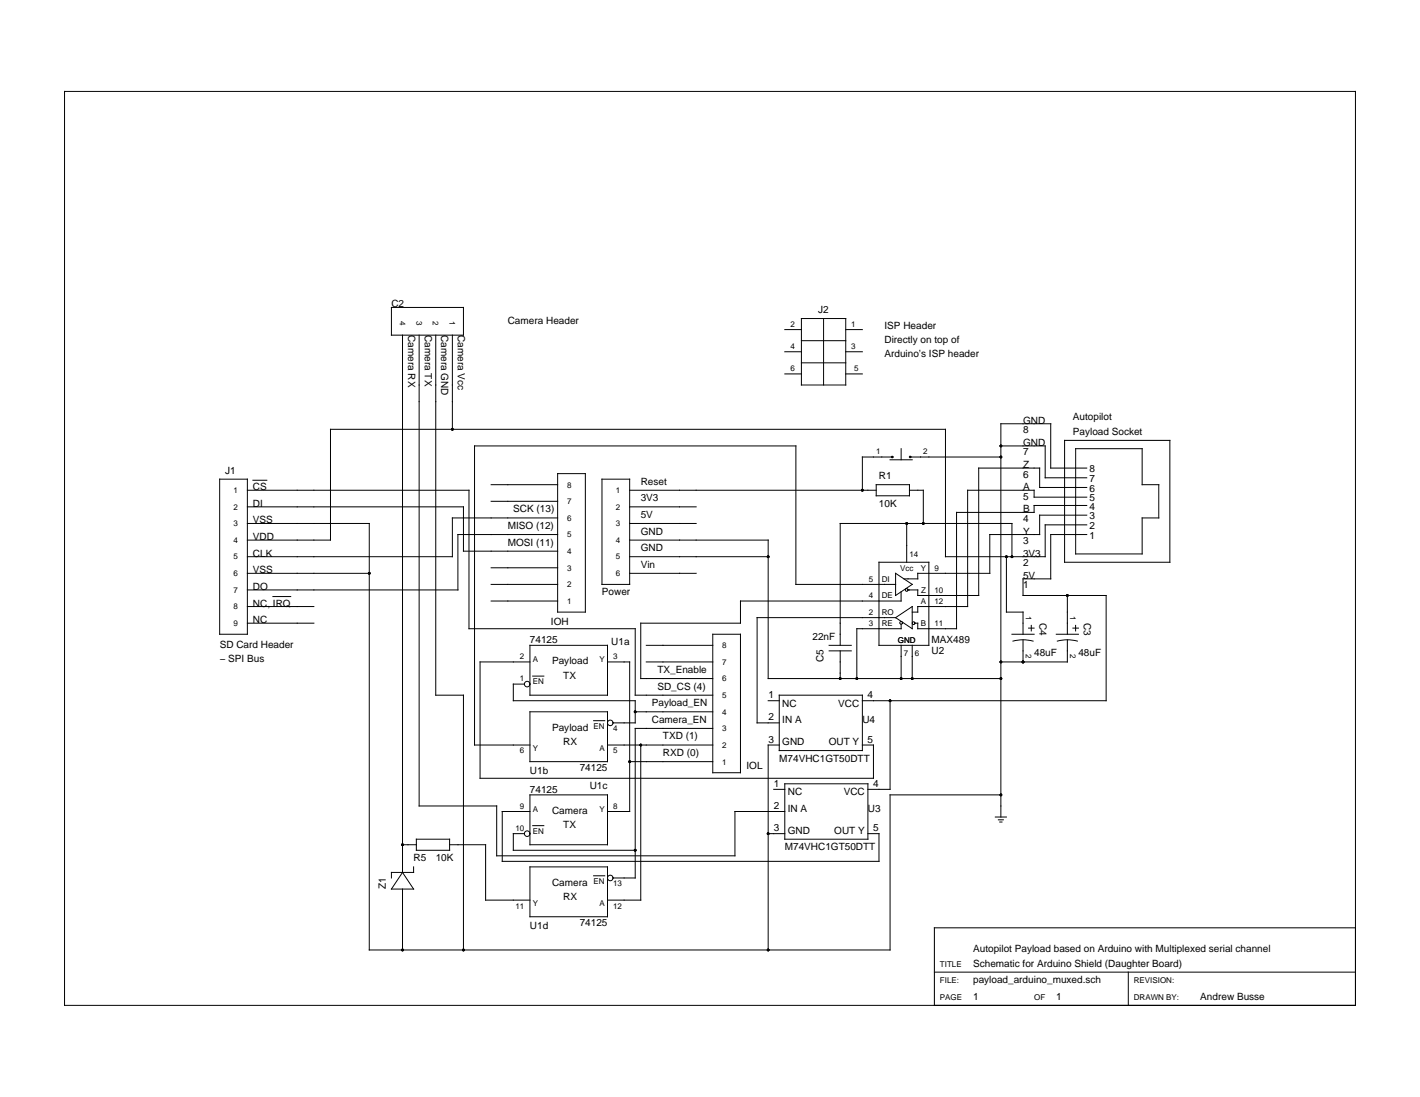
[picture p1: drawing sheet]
<svg xmlns="http://www.w3.org/2000/svg" width="279mm" height="216mm" viewBox="0 0 279 216" stroke-linecap="round" stroke-linejoin="round" font-family="sans-serif">
<g fill="none" stroke="#000" stroke-width=".2">
<path d="M12.7 18h254v179.9h-254zM77 60.5h14.2v5.5h-14.2zM79.2 66v105.7M82.5 66v92.6h15.2v9.8h46.9v-8.7h9.8M85.7 66v70.8h5.5v50.2M89 66v18.5M154.4 64.9h3.3M154.4 69.2h3.3M154.4 73.6h3.3M157.7 71.4h8.7M157.7 67.1h8.7M157.7 62.7h8.7v13.1h-8.7z"/>
<path d="M162 62.7v13.1M166.4 64.9h3.3M166.4 69.2h3.3M166.4 73.6h3.3M43.2 94.3h5.5v30.5h-5.5zM48.7 96.5h43.6v27.2h32.7v13.1h15.2M48.7 99.8h42.5v8.7h18.5M49.8 94.5h2.7M96.6 95.4h13.1M96.6 98.7h13.1M109.7 93.2h5.5v27.3h-5.5zM118.4 94.3h5.5v20.7h-5.5z"/>
<path d="M123.9 96.5h48.5M123.9 99.8h13.1M172.4 95.4h6.5v2.2h-6.5zM175.1 90.5h4.4M175.4 89.9h-5.7v6.6M177.3 88.3v2.2M178.9 96.5h2.8v6.5M179.2 89.9h17.7M196.9 87.8h8.8v6.2h8.1M209.5 86.7h20.7v24h-20.7zM211.6 88.3h13.1v7.1h3.3v6.5h-3.3v7.1h-13.1zM213.8 97.8h-10.3v-1.3h-13.1v22.9h-9.8v1.1h-1.1"/>
<path d="M213.8 99.5h-10.3v1.3h-15.3v22.9h-7.6v-1.1h-.6M213.8 95.9h-9.2v-3.8h-12v25.1h-12v-1.1h-1.9M213.8 92.1h-7.1v-8.7h-9.8v77.4M48.7 112.8h24M48.7 119.4h13.1M48.7 103h24v84h102.4v-30.6h21.8M53.7 117.4h3.5M96.6 115h13.1M96.6 118.3h13.1M96.6 111.7h13.1M109.7 101.9h-20.7v7.7h-40.3M109.7 105.2h-19.6v10.9h-41.4"/>
<path d="M123.9 109.6h27.2M123.9 112.8h13.1M123.9 103h13.1M123.9 106.3h27.2v27.2h45.8M172.9 110.7h9.9v16.3h-9.9zM176.2 115h-19.6v-27.2h-63.2v58.8h10.9M176.2 112.8l3.3 2.2-3.3 2.2zM177.3 116.5v1.8M177.3 118.3h-31.6v4.3h-19.6v10.9h14.1M178.4 103v7.7M198 109.6v10.9h3.3v4.3M199.1 109.6v-6.6h-33.8v24"/>
<path d="M210 117.2v7.6M213.8 101.4h-9.2v3.8h-9.8v7.6h-14.2v1.1h-2.7M213.8 105.2h-7.1v8.7h-5.4v3.3h16.3v20.7h-47.9M213.8 103.3h-8.1v6.3h-19.7v-25.1h-121v21.8h-16.3M48.7 122.6h13.1M103.2 134.6h-2.2v3.3h24v4.4h-4.4M104.3 127h15.2v9.8h-15.2zM104.3 130.3h-9.8v22.9h77.4v-6.6h-2.2M104.8 133.1h2.2M119.5 130.3h4.4v29.4h-4.4M127.2 127h13M127.2 130.3h13"/>
<path d="M140.2 124.8h5.5v27.3h-5.5zM151.1 137.9h2.2M153.3 136.8h16.4v10.9h-16.4zM163.1 127h4.4M163.1 128.1h4.4M165.3 128.1v5.4M175.1 137.9v17.5h-4.3M176.2 121.6l3.3-2.2v4.3zM176.2 121.6h-27.2v20.7h4.3M177.3 122.8v.9h-8.7v9.8M177.3 127v6.5M179.5 127v6.5"/>
<path d="M199.1 124.8h4.4M199.3 126.2a7.6 7.6 0 0 1 4 0M201.3 125.9v4.4M202.4 123.6h1.1M202.9 123.1v1.1M207.8 124.8h4.4M208 126.2a7.6 7.6 0 0 1 4 0M210 125.9v4.4h-13.1M211.1 123.6h1.1M211.6 123.1v1.1M104.3 159.7h-5.5v9.8h74.1v-5.4h-2.1M104.3 156.4h15.2v9.9h-15.2z"/>
<path d="M104.3 140.1h15.2v9.8h-15.2zM116.8 141.8h2.2M119.5 146.6h20.7M123.9 149.9h16.3M125 140.1h15.2M126.1 146.6v30.6h-6.6M140.2 143.4h-15.2v29.4h-4.4M152.2 155.4h2.2M153.3 146.6h-2.2v40.4M154.4 154.3h16.4v10.9h-16.4zM79.2 175v12M79.2 171.7l2.2 3.3h-4.4z"/>
<path d="M79.2 166.3h2.7M81.4 170.6v1.1h-4.4v1.1M81.9 165.2h6.6v2.1h-6.6zM88.5 166.3h7v10.9h8.8M103.2 164.1h-2.2v3.2h24M104.3 170.6h15.2v9.8h-15.2zM104.8 162.5h2.2M116.8 172.4h2.2M151.1 164.1h3.3M195.8 160.8h2.2M196.4 161.3h1M196.7 161.8h.4"/>
<path d="M183.9 191.3h82.8M222 191.3v6.6M266.7 182.6h-82.8v15.3"/>
<circle cx="175.6" cy="89.9" r=".15"/>
<circle cx="179.1" cy="89.9" r=".15"/>
<circle cx="178.4" cy="116.1" r=".27"/>
<circle cx="103.7" cy="134.6" r=".55"/>
<circle cx="177.3" cy="122.6" r=".27"/>
<circle cx="179.8" cy="122.6" r=".27"/>
<circle cx="120.1" cy="142.3" r=".55"/>
<circle cx="103.7" cy="164.1" r=".55"/>
<circle cx="120.1" cy="172.8" r=".55"/>
</g>
<g fill="#000">
<circle cx="89" cy="84.5" r=".27"/>
<circle cx="169.7" cy="96.5" r=".27"/>
<circle cx="196.9" cy="89.9" r=".27"/>
<circle cx="196.9" cy="87.8" r=".27"/>
<circle cx="72.7" cy="112.8" r=".27"/>
<circle cx="151.1" cy="109.6" r=".27"/>
<circle cx="178.4" cy="103" r=".27"/>
<circle cx="181.7" cy="103" r=".27"/>
<circle cx="198" cy="109.6" r=".27"/>
<circle cx="199.1" cy="109.6" r=".27"/>
<circle cx="210" cy="117.2" r=".27"/>
<circle cx="165.3" cy="133.5" r=".27"/>
<circle cx="168.6" cy="133.5" r=".27"/>
<circle cx="175.1" cy="137.9" r=".27"/>
<circle cx="177.3" cy="133.5" r=".27"/>
<circle cx="179.5" cy="133.5" r=".27"/>
<circle cx="196.9" cy="133.5" r=".27"/>
<circle cx="196.9" cy="130.3" r=".27"/>
<circle cx="201.3" cy="130.3" r=".27"/>
<circle cx="123.9" cy="149.9" r=".27"/>
<circle cx="125" cy="140.1" r=".27"/>
<circle cx="126.1" cy="146.6" r=".27"/>
<circle cx="196.9" cy="156.4" r=".27"/>
<circle cx="79.2" cy="166.3" r=".27"/>
<circle cx="125" cy="167.3" r=".27"/>
<circle cx="151.1" cy="164.1" r=".27"/>
<circle cx="79.2" cy="187" r=".27"/>
<circle cx="91.2" cy="187" r=".27"/>
<circle cx="151.1" cy="187" r=".27"/>
</g>
<g font-size="2">
<text x="77" y="60.5">C2</text>
<text x="80.3" y="66" transform="rotate(90 80.3 66)">Camera RX</text>
<text x="83.6" y="66" transform="rotate(90 83.6 66)">Camera TX</text>
<text x="86.8" y="66" transform="rotate(90 86.8 66)">Camera GND</text>
<text x="90.1" y="66" transform="rotate(90 90.1 66)">Camera Vcc</text>
<text x="99.9" y="63.8">Camera Header</text>
<text x="161" y="61.6">J2</text>
<text x="174" y="64.7">ISP Header</text>
<text x="174" y="67.5">Directly on top of</text>
<text x="174" y="70.3">Arduino’s ISP header</text>
<text x="201.3" y="83.4">GND</text>
<text x="211.1" y="82.7">Autopilot</text>
<text x="201.3" y="87.8">GND</text>
<text x="201.3" y="89.6">7</text>
<text x="201.3" y="85.3">8</text>
<text x="211.1" y="85.6">Payload Socket</text>
<text x="44.3" y="93.2">J1</text>
<text x="126.1" y="95.4">Reset</text>
<text x="172.9" y="94.3">R1</text>
<text x="201.3" y="92.1">Z</text>
<text x="201.3" y="94">6</text>
<text x="214.4" y="94.9">7</text>
<text x="214.4" y="93">8</text>
<text x="49.8" y="96.5">CS</text>
<text x="49.8" y="99.8">DI</text>
<text x="101" y="100.8">SCK (13)</text>
<text x="126.1" y="98.7">3V3</text>
<text x="126.1" y="101.9">5V</text>
<text x="172.9" y="99.8">10K</text>
<text x="201.3" y="100.8">B</text>
<text x="201.3" y="96.5">A</text>
<text x="201.3" y="98.4">5</text>
<text x="214.4" y="100.3">4</text>
<text x="214.4" y="98.7">5</text>
<text x="214.4" y="96.8">6</text>
<text x="49.8" y="103">VSS</text>
<text x="49.8" y="106.3">VDD</text>
<text x="99.9" y="104.1">MISO (12)</text>
<text x="99.9" y="107.4">MOSI (11)</text>
<text x="126.1" y="105.2">GND</text>
<text x="201.3" y="105.2">Y</text>
<text x="201.3" y="107.1">3</text>
<text x="201.3" y="102.7">4</text>
<text x="214.4" y="106">1</text>
<text x="214.4" y="104.1">2</text>
<text x="214.4" y="102.2">3</text>
<text x="49.8" y="109.6">CLK</text>
<text x="49.8" y="112.8">VSS</text>
<text x="126.1" y="108.5">GND</text>
<text x="126.1" y="111.7">Vin</text>
<text x="201.3" y="113.9">5V</text>
<text x="201.3" y="109.6">3V3</text>
<text x="201.3" y="111.4">2</text>
<text x="49.8" y="116.1">DO</text>
<text x="49.8" y="119.4">NC, IRQ</text>
<text x="118.4" y="117.2">Power</text>
<text x="201.3" y="115.8">1</text>
<text x="49.8" y="122.6">NC</text>
<text x="108.4" y="123">IOH</text>
<text x="159.9" y="125.9">22nF</text>
<text x="204.6" y="122.6" transform="rotate(90 204.6 122.6)">C4</text>
<text x="213.3" y="122.6" transform="rotate(90 213.3 122.6)">C3</text>
<text x="43.2" y="127.4">SD Card Header</text>
<text x="43.2" y="130.3">− SPI Bus</text>
<text x="104.3" y="126.6">74125</text>
<text x="108.6" y="130.7">Payload</text>
<text x="120.3" y="127">U1a</text>
<text x="162" y="130.3" transform="rotate(-90 162 130.3)">C5</text>
<text x="183.3" y="126.5">MAX489</text>
<text x="183.3" y="128.6">U2</text>
<text x="203.5" y="129.2">48uF</text>
<text x="212.2" y="129.2">48uF</text>
<text x="110.8" y="133.5">TX</text>
<text x="129.3" y="132.5">TX_Enable</text>
<text x="129.3" y="135.7">SD_CS (4)</text>
<text x="151.2" y="137.4">1</text>
<text x="170.7" y="137.4">4</text>
<text x="108.6" y="143.8">Payload</text>
<text x="128.3" y="142.3">Camera_EN</text>
<text x="128.3" y="139">Payload_EN</text>
<text x="151.2" y="141.8">2</text>
<text x="153.9" y="139.1">NC</text>
<text x="153.9" y="142.3">IN A</text>
<text x="164.9" y="139.1">VCC</text>
<text x="169.7" y="142.3">U4</text>
<text x="110.8" y="146.6">RX</text>
<text x="130.4" y="148.8">RXD (0)</text>
<text x="130.4" y="145.5">TXD (1)</text>
<text x="151.2" y="146.1">3</text>
<text x="153.3" y="149.9">M74VHC1GT50DTT</text>
<text x="153.9" y="146.7">GND</text>
<text x="163.1" y="146.7">OUT Y</text>
<text x="170.7" y="146.1">5</text>
<text x="104.3" y="152.4">U1b</text>
<text x="114.1" y="151.7">74125</text>
<text x="116" y="155.4">U1c</text>
<text x="146.9" y="151.3">IOL</text>
<text x="152.3" y="154.9">1</text>
<text x="171.8" y="154.9">4</text>
<text x="104.3" y="156">74125</text>
<text x="108.6" y="160.1">Camera</text>
<text x="152.3" y="159.2">2</text>
<text x="155" y="156.5">NC</text>
<text x="155" y="159.8">IN A</text>
<text x="166" y="156.5">VCC</text>
<text x="170.8" y="159.7">U3</text>
<text x="110.8" y="163">TX</text>
<text x="152.3" y="163.6">3</text>
<text x="154.4" y="167.3">M74VHC1GT50DTT</text>
<text x="155" y="164.1">GND</text>
<text x="164.2" y="164.1">OUT Y</text>
<text x="171.8" y="163.6">5</text>
<text x="81.4" y="169.5">R5</text>
<text x="85.7" y="169.5">10K</text>
<text x="75.9" y="175" transform="rotate(-90 75.9 175)">Z1</text>
<text x="108.6" y="174.3">Camera</text>
<text x="110.8" y="177.2">RX</text>
<text x="104.3" y="182.9">U1d</text>
<text x="114.1" y="182.2">74125</text>
<text x="191.5" y="187.4">Autopilot Payload based on Arduino with Multiplexed serial channel</text>
<text x="191.5" y="190.2">Schematic for Arduino Shield (Daughter Board)</text>
<text x="191.5" y="193.5">payload_arduino_muxed.sch</text>
<text x="191.5" y="196.8">1</text>
<text x="207.8" y="196.8">1</text>
<text x="236.2" y="196.8">Andrew Busse</text>
</g>
<g font-size="1.6">
<text x="78.7" y="63.2" transform="rotate(90 78.7 63.2)">4</text>
<text x="81.9" y="63.2" transform="rotate(90 81.9 63.2)">3</text>
<text x="85.2" y="63.2" transform="rotate(90 85.2 63.2)">2</text>
<text x="88.5" y="63.2" transform="rotate(90 88.5 63.2)">1</text>
<text x="155.5" y="64.3">2</text>
<text x="167.5" y="64.3">1</text>
<text x="155.5" y="68.7">4</text>
<text x="167.5" y="68.7">3</text>
<text x="155.5" y="73">6</text>
<text x="168" y="73">5</text>
<text x="172.4" y="89.4">1</text>
<text x="181.7" y="89.4">2</text>
<text x="111.6" y="96">8</text>
<text x="45.9" y="100.3">2</text>
<text x="45.9" y="97">1</text>
<text x="111.6" y="99.2">7</text>
<text x="121.2" y="100.3">2</text>
<text x="121.2" y="97">1</text>
<text x="45.9" y="106.8">4</text>
<text x="45.9" y="103.6">3</text>
<text x="111.6" y="102.5">6</text>
<text x="111.6" y="105.8">5</text>
<text x="121.2" y="106.8">4</text>
<text x="121.2" y="103.6">3</text>
<text x="45.9" y="113.4">6</text>
<text x="45.9" y="110.1">5</text>
<text x="111.6" y="109">4</text>
<text x="111.6" y="112.3">3</text>
<text x="121.2" y="113.4">6</text>
<text x="121.2" y="110.1">5</text>
<text x="177.1" y="112.3">Vcc</text>
<text x="178.9" y="109.6">14</text>
<text x="181.2" y="112.3">Y</text>
<text x="183.9" y="112.3">9</text>
<text x="45.9" y="119.9">8</text>
<text x="45.9" y="116.7">7</text>
<text x="111.6" y="115.6">2</text>
<text x="111.6" y="118.9">1</text>
<text x="171" y="117.7">4</text>
<text x="171" y="114.5">5</text>
<text x="173.5" y="117.7">DE</text>
<text x="173.5" y="114.5">DI</text>
<text x="181.2" y="118.8">A</text>
<text x="181.3" y="116.7">Z</text>
<text x="183.9" y="116.7">10</text>
<text x="183.9" y="118.8">12</text>
<text x="45.9" y="123.2">9</text>
<text x="171" y="121">2</text>
<text x="171" y="123.2">3</text>
<text x="173.5" y="121">RO</text>
<text x="173.5" y="123.2">RE</text>
<text x="181.2" y="123.2">B</text>
<text x="183.9" y="123.2">11</text>
<text x="201.8" y="121.2" transform="rotate(90 201.8 121.2)">1</text>
<text x="210.6" y="121.2" transform="rotate(90 210.6 121.2)">1</text>
<text x="102.3" y="129.7">2</text>
<text x="104.8" y="130.3">A</text>
<text x="117.9" y="130.3">Y</text>
<text x="120.6" y="129.7">3</text>
<text x="142.1" y="127.6">8</text>
<text x="142.1" y="130.8">7</text>
<text x="176.7" y="126.5">GND</text>
<text x="177.9" y="129.2">7</text>
<text x="180" y="129.2">6</text>
<text x="201.8" y="128.6" transform="rotate(90 201.8 128.6)">2</text>
<text x="210.6" y="128.6" transform="rotate(90 210.6 128.6)">2</text>
<text x="102.3" y="134.1">1</text>
<text x="104.8" y="134.6">EN</text>
<text x="142.1" y="134.1">6</text>
<text x="142.1" y="137.4">5</text>
<text x="116.8" y="143.4">EN</text>
<text x="120.6" y="143.9">4</text>
<text x="142.1" y="140.7">4</text>
<text x="142.1" y="143.9">3</text>
<text x="102.3" y="148.3">6</text>
<text x="104.8" y="147.8">Y</text>
<text x="117.9" y="147.8">A</text>
<text x="120.6" y="148.3">5</text>
<text x="142.1" y="147.2">2</text>
<text x="142.1" y="150.5">1</text>
<text x="102.3" y="159.2">9</text>
<text x="104.8" y="159.7">A</text>
<text x="117.9" y="159.7">Y</text>
<text x="120.6" y="159.2">8</text>
<text x="101.4" y="163.5">10</text>
<text x="104.8" y="164.1">EN</text>
<text x="116.8" y="173.9">EN</text>
<text x="101.4" y="178.8">11</text>
<text x="104.8" y="178.3">Y</text>
<text x="117.9" y="178.3">A</text>
<text x="120.6" y="178.8">12</text>
<text x="120.6" y="174.5">13</text>
<text x="184.9" y="190.2">TITLE</text>
<text x="184.9" y="193.5">FILE:</text>
<text x="184.9" y="196.8">PAGE</text>
<text x="203.5" y="196.8">OF</text>
<text x="223.1" y="193.5">REVISION:</text>
<text x="223.1" y="196.8">DRAWN BY:</text>
</g>
</svg>
